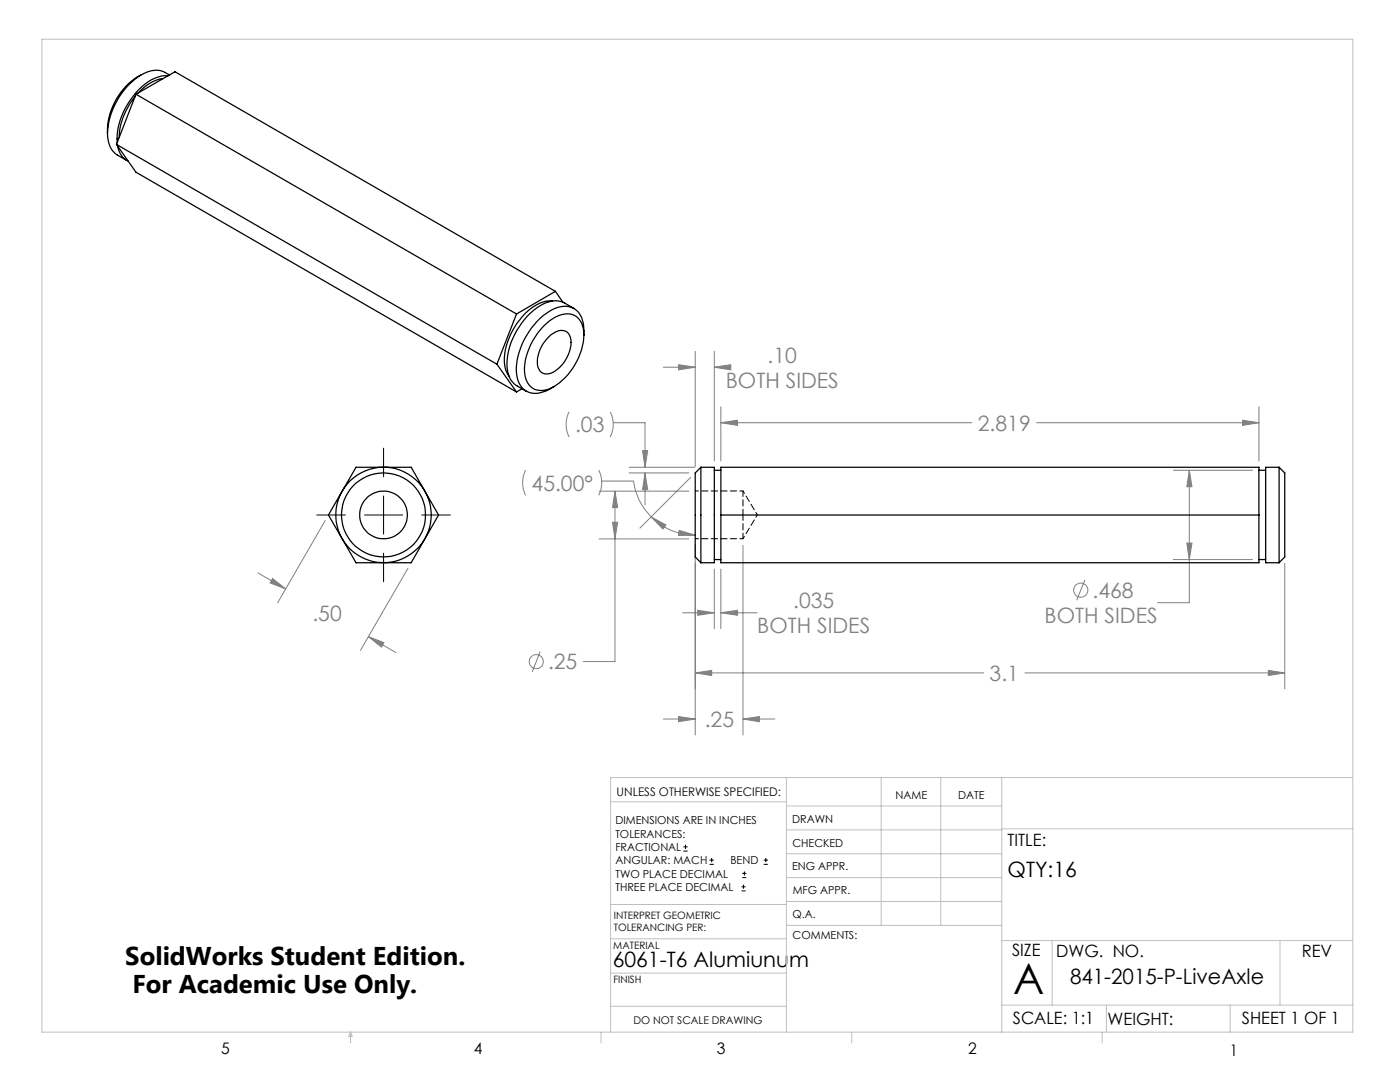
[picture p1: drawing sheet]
<svg xmlns="http://www.w3.org/2000/svg" width="279mm" height="216mm" viewBox="0 0 279 216" stroke-linecap="round" stroke-linejoin="round" font-family="sans-serif">
<g fill="none" stroke="#808080" stroke-width=".2">
<path d="M132.4 73.3h6.3M135.4 72.8l3.3 .5-3.3 .5zM138.7 70.1v23M142.6 73.3l3.2-.5v1zM142.6 70.1v21.9M142.6 73.3h2.2M104.9 93.8a5.9 5.9 0 0 0 0 5M113.6 82.2a5.6 5.6 0 0 0 0 5M119.5 93.8a5.6 5.6 0 0 1 0 5M119.6 98h17.9M120.1 96h6.3a12.2 12.2 0 0 0 3.6 7.2M121.8 82.2a5.6 5.6 0 0 1 0 5"/>
<path d="M122.4 84.3h6.3v8.9M122.7 98v34h-6.3M122.7 98l.6 3.3h-1.1zM125.6 93.2h13M125.6 94.4h11.9M128.2 89.9h1.1l-.6 3.3zM128.7 94.4v6.3M128.7 94.4l.6 3.3h-1.1zM137.8 95.2l-10.1 10.2M143.9 84.3l3.3-.4v1zM143.9 81.2v10.8M143.9 84.3h50.1"/>
<path d="M206.9 84.3h44.3M234.2 93.8h15.8M237.3 93.8v26.5h-6.3M237.3 93.8l.6 3.3h-1zM248 83.9l3.2 .4-3.2 .6zM251.2 81.2v10.8M51.5 114.3l5.5 3.2M54.4 115.4l2.6 2.1-3.1-1.2zM64.9 103.9l-9.5 16.4M81.4 113.4l-9.5 16.4M119.6 107.5h17.9M122.2 104.2h1.1l-.6 3.3z"/>
<path d="M130 103.2l2.9 1.5-.6 .9zM130 103.2a12.5 12.5 0 0 0 8.7 3.6M135.5 105.8l3.2 1-3.3 .1zM138.7 108.8v37.8M142.6 113.6v11.8M143.9 113.6v11.8M148.3 108.8v37.8M216.5 115.7l-1.6 4.1M234.2 111.7h15.8M236.9 108.4h1l-.6 3.3zM256.4 112.4v25M73.5 127l5.5 3.2"/>
<path d="M73.5 127l3.1 1.2-.5 .9zM107.8 130l-1.6 4.1M136.2 122.3h6.4M138.7 134.3l3.3-.5v1zM138.7 134.3h57.6M139.2 121.8l3.4 .5-3.4 .5zM143.9 122.3l3.3-.5v1zM143.9 122.3h7.2M204.5 134.3h51.9M253.1 133.8l3.3 .5-3.3 .5zM132.4 143.5h6.3M135.4 143l3.3 .5-3.3 .5z"/>
<path d="M148.3 143.5h6.3M148.3 143.5l3.3-.5v1z"/>
<circle cx="215.7" cy="117.8" r="1.41"/>
<circle cx="107" cy="132" r="1.41"/>
</g>
<g fill="none" stroke="#000" stroke-width=".2">
<path d="M76.6 89.4v5.7M76.6 99v7.6M63.2 102.8h5.7M72.7 102.8h7.7M76.6 110.4v5.7M84.2 102.8h5.7M136.4 169.8h.8M136.4 169h.8M136.8 168.6v.8M141.6 172.5h.9M141.6 171.6h.9M142 171.2v.8"/>
<path d="M148 177.8h.8M148 177h.8M148.1 175.1h.8M148.1 174.3h.8M148.4 176.5v.8M148.6 173.9v.8M152.4 172.5h.8M152.4 171.6h.8M152.8 171.2v.8"/>
</g>
<g fill="none" stroke="#c0c0c0" stroke-width=".2">
<path d="M8.4 7.8h261.6v198.2h-261.6zM121.8 160h35.2M157 155.2v50.8M175.9 155.2v29.4M187.7 155.2v29.4M199.9 155.2v50.8M270 155.2h-148.2v50.8M157 170.4h42.9M157 165.6h42.9M157 160.8h42.9M157 175.1h42.9M157 179.9h42.9"/>
<path d="M199.9 165.4h70.1M121.8 194.2h35.2M121.8 187.3h35.2M121.8 180.5h35.2M157 184.6h42.9M199.9 187.7h70.1M210 187.7v12.9M255.4 187.7v12.9M70 206v2.1M70 206l.3 .8h-.7zM119.9 206v2.1M121.8 200.8h35.2"/>
<path d="M170 206v2.1M199.9 200.6h70.1M220 206v2.1M220.8 200.6v5.4M245.5 200.6v5.4"/>
</g>
<path d="M54.4 115.4l2.6 2.1-3.1-1.2zM73.5 127l3.1 1.2-.5 .9zM138.7 134.3l3.3-.5v1zM253.1 133.8l3.3 .5-3.3 .5zM142.6 73.3l3.2-.5v1zM135.4 72.8l3.3 .5-3.3 .5zM143.9 122.3l3.3-.5v1zM139.2 121.8l3.4 .5-3.4 .5zM237.3 93.8l.6 3.3h-1zM236.9 108.4h1l-.6 3.3zM130 103.2l2.9 1.5-.6 .9zM135.5 105.8l3.2 1-3.3 .1zM128.2 89.9h1.1l-.6 3.3zM128.7 94.4l.6 3.3h-1.1zM143.9 84.3l3.3-.4v1zM248 83.9l3.2 .4-3.2 .6zM135.4 143l3.3 .5-3.3 .5zM148.3 143.5l3.3-.5v1zM122.7 98l.6 3.3h-1.1zM122.2 104.2h1.1l-.6 3.3z" fill="#808080"/>
<g fill="none" stroke="#000" stroke-width=".25">
<path d="M27 19.3a13.7 13.7 0 0 0-3.2 8.1M27.1 18.8l76 43.9M27.1 18.8l-3.9 10M27.1 18.8l7.8-4.5 75.9 43.8M28.2 14.9a13 13 0 0 0-6.8 11.7M32.6 15.7a8 8 0 0 0-5 2.9M33.5 15.1a8 8 0 0 0-6.3 3.4 14.1 14.1 0 0 0-3.8 10M33.8 15a4.5 4.5 0 0 0-5.4-.1 14.7 14.7 0 0 0-7 11.7M21.4 26.6a4.9 4.9 0 0 0 2 4.3l1.9 1.1M23.2 28.8l76 43.9M23.2 28.8l3.9 5.6 76 43.8M23.5 29.2l.3 1.1a3.5 3.5 0 0 0 1.8 1.9"/>
<path d="M110.8 58.1l-7.7 4.6M110.8 58.1l1.6 2.2M99.2 72.7l3.9 5.5M103.1 62.7l-3.9 10M104.2 77.6l-1.1 .6M108.7 64.9a5.9 5.9 0 0 1 5.6-2.1 3.9 3.9 0 0 1 2.2 4.1 12.6 12.6 0 0 1-7.2 10.8 3.3 3.3 0 0 1-4.6-3 12.9 12.9 0 0 1 4-9.8zM109.6 67.1a2.87 2.87 0 0 1 3.6-.8 3.5 3.5 0 0 1 .5 3.7 6.9 6.9 0 0 1-4.1 4.6 1.9 1.9 0 0 1-2.4-2.1 7.2 7.2 0 0 1 2.4-5.4zM110.3 60.1a6.9 6.9 0 0 0-5.6 2.6 13.6 13.6 0 0 0-4 10.1 4.6 4.6 0 0 0 .9 2.3M114.5 61.6a7.5 7.5 0 0 0-3.1-1.6 7.9 7.9 0 0 0-6.1 3 14.1 14.1 0 0 0-4.1 10.7l.2 .6a3.9 3.9 0 0 0 1.8 2.7l1.8 1.1M116.5 66.9a5.8 5.8 0 0 0-1.8-5.2 5.1 5.1 0 0 0-5.7 .8 14.5 14.5 0 0 0-5.9 12.3 3.9 3.9 0 0 0 5.9 3.2l1.6-.9M71 93.2h11.1l5.4 9.6-5.4 9.5h-11.1l-5.5-9.5zM139.9 93.2h2.7v19.1h-2.7"/>
<path d="M139.9 93.2v19.1M139.9 93.2l-1.2 1.2v16.7l1.2 1.2M142.6 93.8h1.3M143.9 93.2h107.3v19.1h-107.3zM251.2 93.8h1.4M255.3 93.2l1.1 1.2v16.7l-1.1 1.2M255.3 93.2v19.1M255.3 93.2h-2.7v19.1h2.7M142.6 111.7h1.3M143.9 102.8h107.3M251.2 111.7h1.4"/>
<circle cx="76.5" cy="102.7" r="8.4"/>
<circle cx="76.6" cy="102.7" r="4.8"/>
<circle cx="76.6" cy="102.7" r="9.5"/>
</g>
<path d="M148.3 102.7v-4.7M148.3 107.5v-4.8" fill="none" stroke="#000" stroke-width=".2" stroke-dasharray="1.3 .6" stroke-dashoffset=".2"/>
<path d="M148.3 107.5l2.8-4.8M151.1 102.7l-2.8-4.7" fill="none" stroke="#000" stroke-width=".2" stroke-dasharray="1.3 .6" stroke-dashoffset=".7"/>
<path d="M148.3 98h-9.5M138.8 107.5h9.5" fill="none" stroke="#000" stroke-width=".2" stroke-dasharray="1.3 .6" stroke-dashoffset=".6"/>
<text font-size="8.5" x="202.2" y="198.3">A</text>
<g font-size="5.1">
<text x="25" y="192.5">SolidWorks Student Edition.</text>
<text x="26.4" y="198.1">For Academic Use Only.</text>
</g>
<g font-size="4.2" fill="#808080">
<text x="144.8" y="77.4">BOTH SIDES</text>
<text x="153.2" y="72.3">.10</text>
<text x="114.8" y="86.3">.03</text>
<text x="195.2" y="85.9">2.819</text>
<text x="106.1" y="97.9">45.00°</text>
<text x="218" y="119.3">.468</text>
<text x="62.4" y="123.9">.50</text>
<text x="158.3" y="121.3">.035</text>
<text x="208.5" y="124.4">BOTH SIDES</text>
<text x="151.1" y="126.4">BOTH SIDES</text>
<text x="109.4" y="133.6">.25</text>
<text x="197.5" y="135.9">3.1</text>
<text x="140.7" y="145.1">.25</text>
</g>
<g font-size="4.2">
<text x="201.1" y="175.1">QTY:16</text>
<text x="122.3" y="193">6061-T6 Alumiunum</text>
<text x="213.5" y="196.4">841-2015-P-LiveAxle</text>
</g>
<g font-size="3.4">
<text x="201.1" y="168.8">TITLE:</text>
<text x="202" y="190.8">SIZE</text>
<text x="210.8" y="190.9">DWG. NO.</text>
<text x="259.8" y="191">REV</text>
<text x="202.1" y="204.4">SCALE: 1:1</text>
<text x="221" y="204.5">WEIGHT:</text>
<text x="247.8" y="204.4">SHEET 1 OF 1</text>
</g>
<g font-size="3.2">
<text x="44.2" y="210.4">5</text>
<text x="94.6" y="210.3">4</text>
<text x="143.1" y="210.4">3</text>
<text x="193.2" y="210.3">2</text>
<text x="245.4" y="210.6">1</text>
</g>
<text font-size="2.4" x="123.1" y="158.9">UNLESS OTHERWISE SPECIFIED:</text>
<g font-size="2.2">
<text x="178.7" y="159.4">NAME</text>
<text x="191.2" y="159.4">DATE</text>
<text x="122.8" y="164.5">DIMENSIONS ARE IN INCHES</text>
<text x="122.8" y="167.1">TOLERANCES:</text>
<text x="158.1" y="164.2">DRAWN</text>
<text x="122.8" y="169.8">FRACTIONAL</text>
<text x="122.8" y="172.5">ANGULAR: MACH</text>
<text x="145.8" y="172.5">BEND</text>
<text x="158.1" y="173.7">ENG APPR.</text>
<text x="158.2" y="169.1">CHECKED</text>
<text x="122.8" y="175.1">TWO PLACE DECIMAL</text>
<text x="122.8" y="177.8">THREE PLACE DECIMAL</text>
<text x="158.2" y="178.4">MFG APPR.</text>
<text x="158.2" y="183.2">Q.A.</text>
<text x="158.2" y="187.4">COMMENTS:</text>
</g>
<text font-size="2.1" x="126.4" y="204.3">DO NOT SCALE DRAWING</text>
<g font-size="2">
<text x="122.5" y="183.3">INTERPRET GEOMETRIC</text>
<text x="122.5" y="185.9">TOLERANCING PER:</text>
<text x="122.4" y="189.4">MATERIAL</text>
<text x="122.4" y="196.2">FINISH</text>
</g>
</svg>
